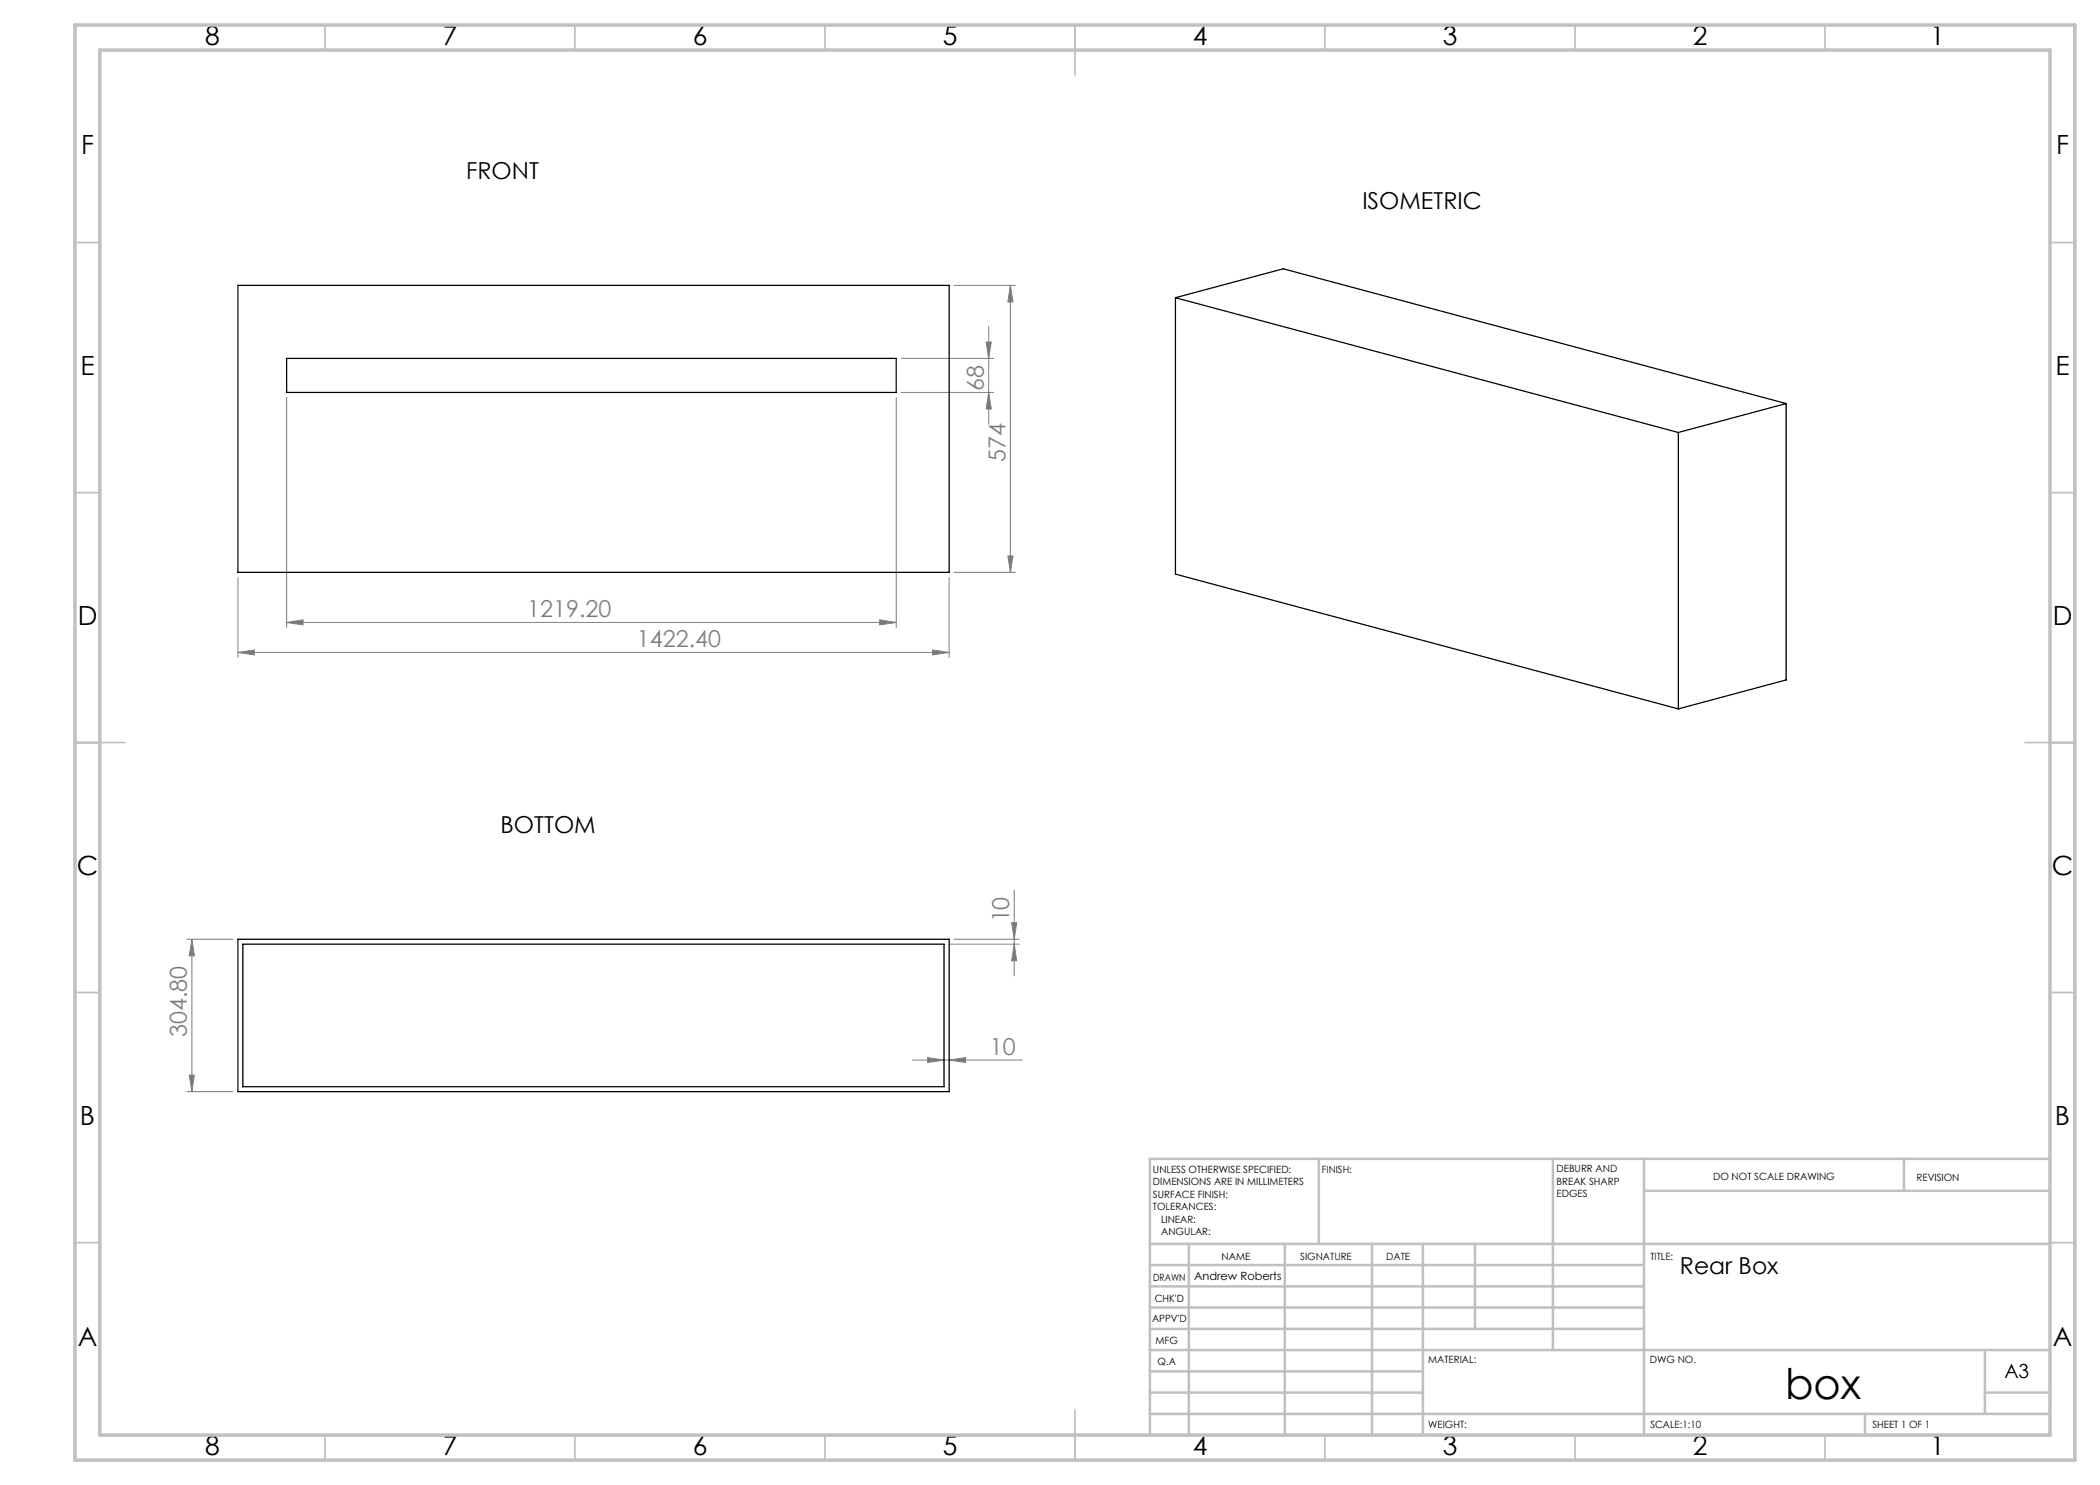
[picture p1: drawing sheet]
<svg xmlns="http://www.w3.org/2000/svg" width="420mm" height="297mm" viewBox="0 0 420 297" stroke-linecap="round" stroke-linejoin="round" font-family="sans-serif">
<g fill="none" stroke="#808080" stroke-width=".2">
<path d="M190.8 57.1h12.3M202.1 57.1l.5 3.3h-1zM202.1 57.1v57.4M57.3 79.5v46M179.2 79.5v46M180.2 78.5h18.6M180.2 71.7h18.6M197.2 68.4h1.1l-.6 3.3zM197.7 65.3v19.5M197.7 78.5l.6 3.3h-1.1zM47.6 115.5v16M189.8 115.5v16"/>
<path d="M190.8 114.5h12.3M201.6 111.2h1l-.5 3.3zM47.6 130.5l3.3-.5v1zM47.6 130.5h142.2M57.3 124.5l3.3-.5v1zM57.3 124.5h121.9M175.9 124l3.3 .5-3.3 .5zM186.5 130l3.3 .5-3.3 .5zM202.8 178v17.2M37.4 187.9h9.2M38.4 187.9v30.4M38.4 187.9l.5 3.3h-1z"/>
<path d="M189.8 188.8h14M190.8 187.9h13M202.3 184.5h1l-.5 3.4zM202.8 188.8l.5 3.4h-1zM37.4 218.3h9.2M37.9 215h1l-.5 3.3zM182.5 212h21.9M185.5 211.5l3.3 .5-3.3 .5zM189.8 212l3.3-.5v1z"/>
</g>
<g fill="none" stroke="#c0c0c0" stroke-width=".35">
<path d="M65 5v5M115 5v5M165 5v5M215 5v10M265 5v5M315 5v5M365 5v5M15 48.5h5M410 48.5h5M15 98.5h5M410 98.5h5M15 148.5h10"/>
<path d="M405 148.5h10M15 198.5h5M410 198.5h5M15 248.5h5M410 248.5h5M65 287v5M115 287v5M165 287v5M215 282v10M265 287v5M315 287v5M365 287v5"/>
</g>
<g fill="none" stroke="#c0c0c0" stroke-width=".5">
<path d="M263.8 231.8v17M310.6 231.8v38.2M328.8 231.8v55.2M328.8 238.2h81.2M380.8 231.8v6.4M410 231.8h-180v55.2M230 248.8h180M230 257.3h98.8M230 253h98.8M237.8 248.8v38.2M257 248.8v38.2M274.4 248.8v38.2"/>
<path d="M284.6 248.8v38.2M295 248.8v17M230 265.8h98.8M230 261.5h98.8M230 278.5h54.6M230 274.3h54.6M230 270h180M397 278.5h13M397 270v12.8M230 282.8h180M373 282.8v4.2"/>
</g>
<path d="M15 5h400v287h-400zM20 10h390v277h-390z" fill="none" stroke="#c0c0c0" stroke-width=".7"/>
<g fill="#808080">
<path d="M47.6 130.5l3.3-.5v1zM186.5 130l3.3 .5-3.3 .5zM185.5 211.5l3.3 .5-3.3 .5zM189.8 212l3.3-.5v1z"/>
<path d="M57.3 124.5l3.3-.5v1zM175.9 124l3.3 .5-3.3 .5z"/>
<path d="M37.9 215h1l-.5 3.3zM38.4 187.9l.5 3.3h-1z"/>
<path d="M197.7 78.5l.6 3.3h-1.1zM197.2 68.4h1.1l-.6 3.3z"/>
<path d="M202.1 57.1l.5 3.3h-1zM201.6 111.2h1l-.5 3.3zM202.3 184.5h1l-.5 3.4zM202.8 188.8l.5 3.4h-1z"/>
</g>
<path d="M47.6 57.1h142.2v57.4h-142.2zM235.1 59.5v55.3l100.6 27M235.1 59.5l100.6 27M235.1 59.5l21.5-5.7 100.6 26.9M57.3 71.7h121.9v6.8h-121.9zM335.7 86.5v55.3M357.2 80.7l-21.5 5.8M357.2 80.7v55.3l-21.5 5.8M47.6 187.9h142.2v30.4h-142.2zM48.6 188.8h140.2v28.5h-140.2z" fill="none" stroke="#000" stroke-width=".25"/>
<text font-size="8.5" x="357" y="279.7">box</text>
<g font-size="5.3">
<text x="41" y="9">8</text>
<text x="88.5" y="9">7</text>
<text x="138.5" y="9">6</text>
<text x="188.5" y="9">5</text>
<text x="238.5" y="9">4</text>
<text x="288.5" y="9">3</text>
<text x="338.5" y="9">2</text>
<text x="386" y="9">1</text>
<text x="16.2" y="30.8">F</text>
<text x="411.2" y="30.8">F</text>
<text x="16.1" y="75">E</text>
<text x="411.1" y="75">E</text>
<text x="15.5" y="125">D</text>
<text x="410.5" y="125">D</text>
<text x="15.4" y="175">C</text>
<text x="410.4" y="175">C</text>
<text x="16" y="225">B</text>
<text x="411" y="225">B</text>
<text x="15.5" y="269.3">A</text>
<text x="410.5" y="269.3">A</text>
<text x="41" y="291">8</text>
<text x="88.5" y="291">7</text>
<text x="138.5" y="291">6</text>
<text x="188.5" y="291">5</text>
<text x="238.5" y="291">4</text>
<text x="288.5" y="291">3</text>
<text x="338.5" y="291">2</text>
<text x="386" y="291">1</text>
</g>
<g font-size="4.7">
<text x="93.2" y="35.7">FRONT</text>
<text x="272.5" y="41.9">ISOMETRIC</text>
<text x="100.1" y="166.6">BOTTOM</text>
<text x="336" y="254.8">Rear Box</text>
</g>
<g font-size="4.7" fill="#808080">
<text x="196.7" y="78.2" transform="rotate(-90 196.7 78.2)">68</text>
<text x="201.1" y="92.5" transform="rotate(-90 201.1 92.5)">574</text>
<text x="105.5" y="123.5">1219.20</text>
<text x="127.4" y="129.5">1422.40</text>
<text x="201.8" y="184.5" transform="rotate(-90 201.8 184.5)">10</text>
<text x="37.4" y="207.4" transform="rotate(-90 37.4 207.4)">304.80</text>
<text x="198" y="211">10</text>
</g>
<text font-size="3.9" x="400.9" y="275.5">A3</text>
<text font-size="2.3" x="238.8" y="256">Andrew Roberts</text>
<g font-size="2">
<text x="230.6" y="234.6">UNLESS OTHERWISE SPECIFIED:</text>
<text x="230.6" y="237.1">DIMENSIONS ARE IN MILLIMETERS</text>
<text x="230.6" y="239.6">SURFACE FINISH:</text>
<text x="264.4" y="234.6">FINISH:</text>
<text x="311.3" y="234.5">DEBURR AND</text>
<text x="311.3" y="237">BREAK SHARP</text>
<text x="311.3" y="239.5">EDGES</text>
<text x="342.6" y="236">DO NOT SCALE DRAWING</text>
<text x="383.3" y="236.2">REVISION</text>
<text x="230.6" y="242.1">TOLERANCES:</text>
<text x="232.2" y="244.6">LINEAR:</text>
<text x="232.2" y="247.1">ANGULAR:</text>
<text x="244.3" y="252">NAME</text>
<text x="260" y="251.9">SIGNATURE</text>
<text x="277.2" y="251.9">DATE</text>
<text x="330.1" y="251.9">TITLE:</text>
<text x="230.6" y="256.1">DRAWN</text>
<text x="230.9" y="260.3">CHK'D</text>
<text x="230.4" y="264.4">APPV'D</text>
<text x="231.1" y="268.8">MFG</text>
<text x="231.5" y="273">Q.A</text>
<text x="285.6" y="272.5">MATERIAL:</text>
<text x="330" y="272.5">DWG NO.</text>
<text x="285.6" y="285.5">WEIGHT:</text>
<text x="330.1" y="285.6">SCALE:1:10</text>
<text x="374.5" y="285.6">SHEET 1 OF 1</text>
</g>
</svg>
